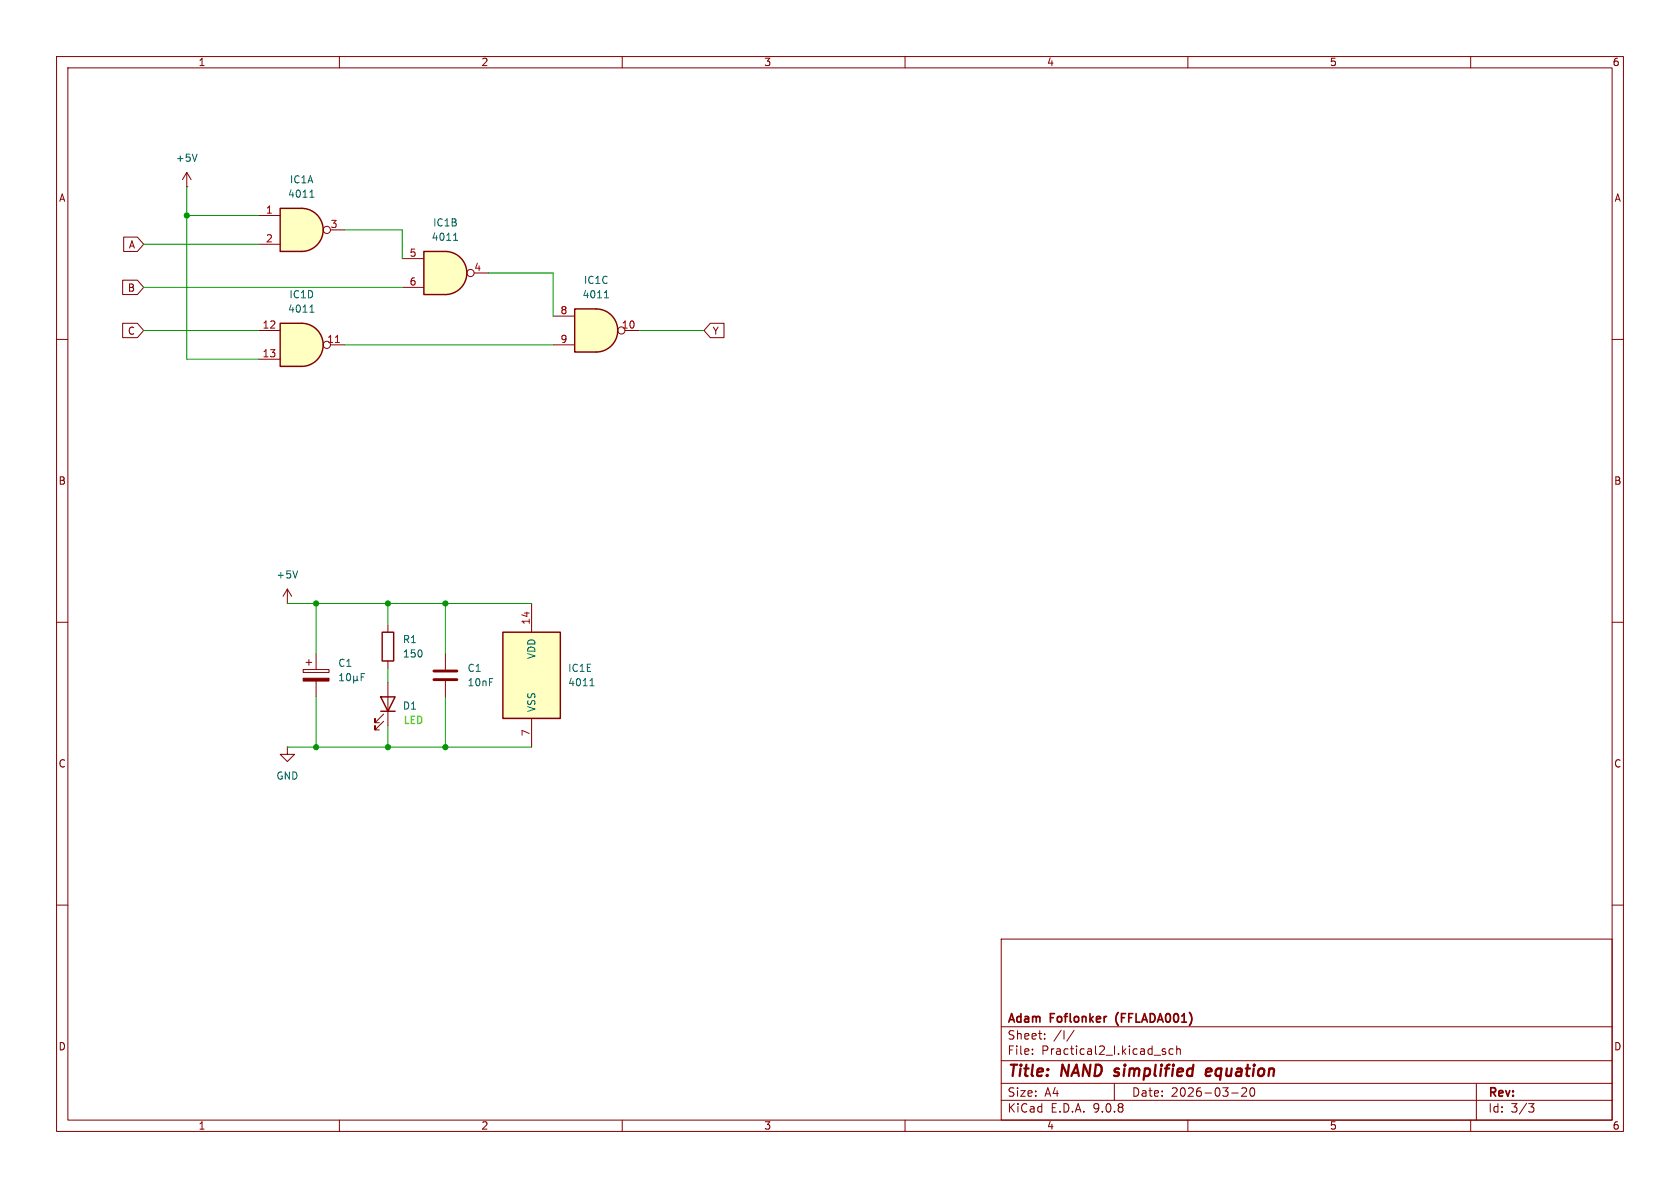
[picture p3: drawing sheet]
(kicad_sch
 (version 20250114)
 (generator "eeschema")
 (generator_version "9.0")
 (paper "A4")
 (title_block
  (title "NAND simplified equation")
  (date "2026-03-20")
  (company "Adam Foflonker (FFLADA001)"))
 (lib_symbols
  (symbol "4xxx:4011"
   (pin_names
    (offset 1.016)) (exclude_from_sim no) (in_bom yes) (on_board yes)
   (property "Reference" "U" (at 0 1.27 0) (effects (font (size 1.27 1.27))))
   (property "Value" "4011" (at 0 -1.27 0) (effects (font (size 1.27 1.27))))
   (property "Footprint" "" (at 0 0 0) (effects (font (size 1.27 1.27)) (hide yes)))
   (property "Datasheet" "http://www.intersil.com/content/dam/Intersil/documents/cd40/cd4011bms-12bms-23bms.pdf" (at 0 0 0) (effects (font (size 1.27 1.27)) (hide yes)))
   (property "Description" "Quad Nand 2 inputs" (at 0 0 0) (effects (font (size 1.27 1.27)) (hide yes)))
   (property "ki_locked" "" (at 0 0 0) (effects (font (size 1.27 1.27))))
   (symbol "4011_1_1"
    (arc (start 0 3.81) (mid 3.7934 0) (end 0 -3.81) (stroke (width 0.254) (type default)) (fill (type background)))
    (polyline (pts (xy 0 3.81) (xy -3.81 3.81) (xy -3.81 -3.81) (xy 0 -3.81)) (stroke (width 0.254) (type default)) (fill (type background)))
    (pin input line (at -7.62 2.54 0) (length 3.81) (name "~" (effects (font (size 1.27 1.27)))) (number "1" (effects (font (size 1.27 1.27)))))
    (pin input line (at -7.62 -2.54 0) (length 3.81) (name "~" (effects (font (size 1.27 1.27)))) (number "2" (effects (font (size 1.27 1.27)))))
    (pin output inverted (at 7.62 0 180) (length 3.81) (name "~" (effects (font (size 1.27 1.27)))) (number "3" (effects (font (size 1.27 1.27))))))
   (symbol "4011_1_2"
    (arc (start -3.81 3.81) (mid -2.589 0) (end -3.81 -3.81) (stroke (width 0.254) (type default)) (fill (type none)))
    (polyline (pts (xy -3.81 3.81) (xy -0.635 3.81)) (stroke (width 0.254) (type default)) (fill (type background)))
    (polyline (pts (xy -3.81 -3.81) (xy -0.635 -3.81)) (stroke (width 0.254) (type default)) (fill (type background)))
    (arc (start 3.81 0) (mid 2.1855 -2.584) (end -0.6096 -3.81) (stroke (width 0.254) (type default)) (fill (type background)))
    (arc (start -0.6096 3.81) (mid 2.1928 2.5924) (end 3.81 0) (stroke (width 0.254) (type default)) (fill (type background)))
    (polyline (pts (xy -0.635 3.81) (xy -3.81 3.81) (xy -3.81 3.81) (xy -3.556 3.4036) (xy -3.0226 2.2606) (xy -2.6924 1.0414) (xy -2.6162 -0.254) (xy -2.7686 -1.4986) (xy -3.175 -2.7178) (xy -3.81 -3.81) (xy -3.81 -3.81) (xy -0.635 -3.81)) (stroke (width -25.4) (type default)) (fill (type background)))
    (pin input inverted (at -7.62 2.54 0) (length 4.318) (name "~" (effects (font (size 1.27 1.27)))) (number "1" (effects (font (size 1.27 1.27)))))
    (pin input inverted (at -7.62 -2.54 0) (length 4.318) (name "~" (effects (font (size 1.27 1.27)))) (number "2" (effects (font (size 1.27 1.27)))))
    (pin output line (at 7.62 0 180) (length 3.81) (name "~" (effects (font (size 1.27 1.27)))) (number "3" (effects (font (size 1.27 1.27))))))
   (symbol "4011_2_1"
    (arc (start 0 3.81) (mid 3.7934 0) (end 0 -3.81) (stroke (width 0.254) (type default)) (fill (type background)))
    (polyline (pts (xy 0 3.81) (xy -3.81 3.81) (xy -3.81 -3.81) (xy 0 -3.81)) (stroke (width 0.254) (type default)) (fill (type background)))
    (pin input line (at -7.62 2.54 0) (length 3.81) (name "~" (effects (font (size 1.27 1.27)))) (number "5" (effects (font (size 1.27 1.27)))))
    (pin input line (at -7.62 -2.54 0) (length 3.81) (name "~" (effects (font (size 1.27 1.27)))) (number "6" (effects (font (size 1.27 1.27)))))
    (pin output inverted (at 7.62 0 180) (length 3.81) (name "~" (effects (font (size 1.27 1.27)))) (number "4" (effects (font (size 1.27 1.27))))))
   (symbol "4011_2_2"
    (arc (start -3.81 3.81) (mid -2.589 0) (end -3.81 -3.81) (stroke (width 0.254) (type default)) (fill (type none)))
    (polyline (pts (xy -3.81 3.81) (xy -0.635 3.81)) (stroke (width 0.254) (type default)) (fill (type background)))
    (polyline (pts (xy -3.81 -3.81) (xy -0.635 -3.81)) (stroke (width 0.254) (type default)) (fill (type background)))
    (arc (start 3.81 0) (mid 2.1855 -2.584) (end -0.6096 -3.81) (stroke (width 0.254) (type default)) (fill (type background)))
    (arc (start -0.6096 3.81) (mid 2.1928 2.5924) (end 3.81 0) (stroke (width 0.254) (type default)) (fill (type background)))
    (polyline (pts (xy -0.635 3.81) (xy -3.81 3.81) (xy -3.81 3.81) (xy -3.556 3.4036) (xy -3.0226 2.2606) (xy -2.6924 1.0414) (xy -2.6162 -0.254) (xy -2.7686 -1.4986) (xy -3.175 -2.7178) (xy -3.81 -3.81) (xy -3.81 -3.81) (xy -0.635 -3.81)) (stroke (width -25.4) (type default)) (fill (type background)))
    (pin input inverted (at -7.62 2.54 0) (length 4.318) (name "~" (effects (font (size 1.27 1.27)))) (number "5" (effects (font (size 1.27 1.27)))))
    (pin input inverted (at -7.62 -2.54 0) (length 4.318) (name "~" (effects (font (size 1.27 1.27)))) (number "6" (effects (font (size 1.27 1.27)))))
    (pin output line (at 7.62 0 180) (length 3.81) (name "~" (effects (font (size 1.27 1.27)))) (number "4" (effects (font (size 1.27 1.27))))))
   (symbol "4011_3_1"
    (arc (start 0 3.81) (mid 3.7934 0) (end 0 -3.81) (stroke (width 0.254) (type default)) (fill (type background)))
    (polyline (pts (xy 0 3.81) (xy -3.81 3.81) (xy -3.81 -3.81) (xy 0 -3.81)) (stroke (width 0.254) (type default)) (fill (type background)))
    (pin input line (at -7.62 2.54 0) (length 3.81) (name "~" (effects (font (size 1.27 1.27)))) (number "8" (effects (font (size 1.27 1.27)))))
    (pin input line (at -7.62 -2.54 0) (length 3.81) (name "~" (effects (font (size 1.27 1.27)))) (number "9" (effects (font (size 1.27 1.27)))))
    (pin output inverted (at 7.62 0 180) (length 3.81) (name "~" (effects (font (size 1.27 1.27)))) (number "10" (effects (font (size 1.27 1.27))))))
   (symbol "4011_3_2"
    (arc (start -3.81 3.81) (mid -2.589 0) (end -3.81 -3.81) (stroke (width 0.254) (type default)) (fill (type none)))
    (polyline (pts (xy -3.81 3.81) (xy -0.635 3.81)) (stroke (width 0.254) (type default)) (fill (type background)))
    (polyline (pts (xy -3.81 -3.81) (xy -0.635 -3.81)) (stroke (width 0.254) (type default)) (fill (type background)))
    (arc (start 3.81 0) (mid 2.1855 -2.584) (end -0.6096 -3.81) (stroke (width 0.254) (type default)) (fill (type background)))
    (arc (start -0.6096 3.81) (mid 2.1928 2.5924) (end 3.81 0) (stroke (width 0.254) (type default)) (fill (type background)))
    (polyline (pts (xy -0.635 3.81) (xy -3.81 3.81) (xy -3.81 3.81) (xy -3.556 3.4036) (xy -3.0226 2.2606) (xy -2.6924 1.0414) (xy -2.6162 -0.254) (xy -2.7686 -1.4986) (xy -3.175 -2.7178) (xy -3.81 -3.81) (xy -3.81 -3.81) (xy -0.635 -3.81)) (stroke (width -25.4) (type default)) (fill (type background)))
    (pin input inverted (at -7.62 2.54 0) (length 4.318) (name "~" (effects (font (size 1.27 1.27)))) (number "8" (effects (font (size 1.27 1.27)))))
    (pin input inverted (at -7.62 -2.54 0) (length 4.318) (name "~" (effects (font (size 1.27 1.27)))) (number "9" (effects (font (size 1.27 1.27)))))
    (pin output line (at 7.62 0 180) (length 3.81) (name "~" (effects (font (size 1.27 1.27)))) (number "10" (effects (font (size 1.27 1.27))))))
   (symbol "4011_4_1"
    (arc (start 0 3.81) (mid 3.7934 0) (end 0 -3.81) (stroke (width 0.254) (type default)) (fill (type background)))
    (polyline (pts (xy 0 3.81) (xy -3.81 3.81) (xy -3.81 -3.81) (xy 0 -3.81)) (stroke (width 0.254) (type default)) (fill (type background)))
    (pin input line (at -7.62 2.54 0) (length 3.81) (name "~" (effects (font (size 1.27 1.27)))) (number "12" (effects (font (size 1.27 1.27)))))
    (pin input line (at -7.62 -2.54 0) (length 3.81) (name "~" (effects (font (size 1.27 1.27)))) (number "13" (effects (font (size 1.27 1.27)))))
    (pin output inverted (at 7.62 0 180) (length 3.81) (name "~" (effects (font (size 1.27 1.27)))) (number "11" (effects (font (size 1.27 1.27))))))
   (symbol "4011_4_2"
    (arc (start -3.81 3.81) (mid -2.589 0) (end -3.81 -3.81) (stroke (width 0.254) (type default)) (fill (type none)))
    (polyline (pts (xy -3.81 3.81) (xy -0.635 3.81)) (stroke (width 0.254) (type default)) (fill (type background)))
    (polyline (pts (xy -3.81 -3.81) (xy -0.635 -3.81)) (stroke (width 0.254) (type default)) (fill (type background)))
    (arc (start 3.81 0) (mid 2.1855 -2.584) (end -0.6096 -3.81) (stroke (width 0.254) (type default)) (fill (type background)))
    (arc (start -0.6096 3.81) (mid 2.1928 2.5924) (end 3.81 0) (stroke (width 0.254) (type default)) (fill (type background)))
    (polyline (pts (xy -0.635 3.81) (xy -3.81 3.81) (xy -3.81 3.81) (xy -3.556 3.4036) (xy -3.0226 2.2606) (xy -2.6924 1.0414) (xy -2.6162 -0.254) (xy -2.7686 -1.4986) (xy -3.175 -2.7178) (xy -3.81 -3.81) (xy -3.81 -3.81) (xy -0.635 -3.81)) (stroke (width -25.4) (type default)) (fill (type background)))
    (pin input inverted (at -7.62 2.54 0) (length 4.318) (name "~" (effects (font (size 1.27 1.27)))) (number "12" (effects (font (size 1.27 1.27)))))
    (pin input inverted (at -7.62 -2.54 0) (length 4.318) (name "~" (effects (font (size 1.27 1.27)))) (number "13" (effects (font (size 1.27 1.27)))))
    (pin output line (at 7.62 0 180) (length 3.81) (name "~" (effects (font (size 1.27 1.27)))) (number "11" (effects (font (size 1.27 1.27))))))
   (symbol "4011_5_0"
    (pin power_in line (at 0 12.7 270) (length 5.08) (name "VDD" (effects (font (size 1.27 1.27)))) (number "14" (effects (font (size 1.27 1.27)))))
    (pin power_in line (at 0 -12.7 90) (length 5.08) (name "VSS" (effects (font (size 1.27 1.27)))) (number "7" (effects (font (size 1.27 1.27))))))
   (symbol "4011_5_1"
    (rectangle (start -5.08 7.62) (end 5.08 -7.62) (stroke (width 0.254) (type default)) (fill (type background))))
   (embedded_fonts no))
  (symbol "Device:C"
   (pin_numbers (hide yes))
   (pin_names
    (offset 0.254)) (exclude_from_sim no) (in_bom yes) (on_board yes)
   (property "Reference" "C" (at 0.635 2.54 0) (effects (font (size 1.27 1.27)) (justify left)))
   (property "Value" "C" (at 0.635 -2.54 0) (effects (font (size 1.27 1.27)) (justify left)))
   (property "Footprint" "" (at 0.9652 -3.81 0) (effects (font (size 1.27 1.27)) (hide yes)))
   (property "Datasheet" "~" (at 0 0 0) (effects (font (size 1.27 1.27)) (hide yes)))
   (property "Description" "Unpolarized capacitor" (at 0 0 0) (effects (font (size 1.27 1.27)) (hide yes)))
   (symbol "C_0_1"
    (polyline (pts (xy -2.032 0.762) (xy 2.032 0.762)) (stroke (width 0.508) (type default)) (fill (type none)))
    (polyline (pts (xy -2.032 -0.762) (xy 2.032 -0.762)) (stroke (width 0.508) (type default)) (fill (type none))))
   (symbol "C_1_1"
    (pin passive line (at 0 3.81 270) (length 2.794) (name "~" (effects (font (size 1.27 1.27)))) (number "1" (effects (font (size 1.27 1.27)))))
    (pin passive line (at 0 -3.81 90) (length 2.794) (name "~" (effects (font (size 1.27 1.27)))) (number "2" (effects (font (size 1.27 1.27))))))
   (embedded_fonts no))
  (symbol "Device:C_Polarized"
   (pin_numbers (hide yes))
   (pin_names
    (offset 0.254)) (exclude_from_sim no) (in_bom yes) (on_board yes)
   (property "Reference" "C" (at 0.635 2.54 0) (effects (font (size 1.27 1.27)) (justify left)))
   (property "Value" "C_Polarized" (at 0.635 -2.54 0) (effects (font (size 1.27 1.27)) (justify left)))
   (property "Footprint" "" (at 0.9652 -3.81 0) (effects (font (size 1.27 1.27)) (hide yes)))
   (property "Datasheet" "~" (at 0 0 0) (effects (font (size 1.27 1.27)) (hide yes)))
   (property "Description" "Polarized capacitor" (at 0 0 0) (effects (font (size 1.27 1.27)) (hide yes)))
   (symbol "C_Polarized_0_1"
    (rectangle (start -2.286 0.508) (end 2.286 1.016) (stroke (width 0) (type default)) (fill (type none)))
    (polyline (pts (xy -1.778 2.286) (xy -0.762 2.286)) (stroke (width 0) (type default)) (fill (type none)))
    (polyline (pts (xy -1.27 2.794) (xy -1.27 1.778)) (stroke (width 0) (type default)) (fill (type none)))
    (rectangle (start 2.286 -0.508) (end -2.286 -1.016) (stroke (width 0) (type default)) (fill (type outline))))
   (symbol "C_Polarized_1_1"
    (pin passive line (at 0 3.81 270) (length 2.794) (name "~" (effects (font (size 1.27 1.27)))) (number "1" (effects (font (size 1.27 1.27)))))
    (pin passive line (at 0 -3.81 90) (length 2.794) (name "~" (effects (font (size 1.27 1.27)))) (number "2" (effects (font (size 1.27 1.27))))))
   (embedded_fonts no))
  (symbol "Device:LED"
   (pin_numbers (hide yes))
   (pin_names
    (offset 1.016) (hide yes)) (exclude_from_sim no) (in_bom yes) (on_board yes)
   (property "Reference" "D" (at 0 2.54 0) (effects (font (size 1.27 1.27))))
   (property "Value" "LED" (at 0 -2.54 0) (effects (font (size 1.27 1.27))))
   (property "Footprint" "" (at 0 0 0) (effects (font (size 1.27 1.27)) (hide yes)))
   (property "Datasheet" "~" (at 0 0 0) (effects (font (size 1.27 1.27)) (hide yes)))
   (property "Description" "Light emitting diode" (at 0 0 0) (effects (font (size 1.27 1.27)) (hide yes)))
   (property "Sim.Pins" "1=K 2=A" (at 0 0 0) (effects (font (size 1.27 1.27)) (hide yes)))
   (symbol "LED_0_1"
    (polyline (pts (xy -3.048 -0.762) (xy -4.572 -2.286) (xy -3.81 -2.286) (xy -4.572 -2.286) (xy -4.572 -1.524)) (stroke (width 0) (type default)) (fill (type none)))
    (polyline (pts (xy -1.778 -0.762) (xy -3.302 -2.286) (xy -2.54 -2.286) (xy -3.302 -2.286) (xy -3.302 -1.524)) (stroke (width 0) (type default)) (fill (type none)))
    (polyline (pts (xy -1.27 0) (xy 1.27 0)) (stroke (width 0) (type default)) (fill (type none)))
    (polyline (pts (xy -1.27 -1.27) (xy -1.27 1.27)) (stroke (width 0.254) (type default)) (fill (type none)))
    (polyline (pts (xy 1.27 -1.27) (xy 1.27 1.27) (xy -1.27 0) (xy 1.27 -1.27)) (stroke (width 0.254) (type default)) (fill (type none))))
   (symbol "LED_1_1"
    (pin passive line (at -3.81 0 0) (length 2.54) (name "K" (effects (font (size 1.27 1.27)))) (number "1" (effects (font (size 1.27 1.27)))))
    (pin passive line (at 3.81 0 180) (length 2.54) (name "A" (effects (font (size 1.27 1.27)))) (number "2" (effects (font (size 1.27 1.27))))))
   (embedded_fonts no))
  (symbol "Device:R"
   (pin_numbers (hide yes))
   (pin_names
    (offset 0)) (exclude_from_sim no) (in_bom yes) (on_board yes)
   (property "Reference" "R" (at 2.032 0 90) (effects (font (size 1.27 1.27))))
   (property "Value" "R" (at 0 0 90) (effects (font (size 1.27 1.27))))
   (property "Footprint" "" (at -1.778 0 90) (effects (font (size 1.27 1.27)) (hide yes)))
   (property "Datasheet" "~" (at 0 0 0) (effects (font (size 1.27 1.27)) (hide yes)))
   (property "Description" "Resistor" (at 0 0 0) (effects (font (size 1.27 1.27)) (hide yes)))
   (symbol "R_0_1"
    (rectangle (start -1.016 -2.54) (end 1.016 2.54) (stroke (width 0.254) (type default)) (fill (type none))))
   (symbol "R_1_1"
    (pin passive line (at 0 3.81 270) (length 1.27) (name "~" (effects (font (size 1.27 1.27)))) (number "1" (effects (font (size 1.27 1.27)))))
    (pin passive line (at 0 -3.81 90) (length 1.27) (name "~" (effects (font (size 1.27 1.27)))) (number "2" (effects (font (size 1.27 1.27))))))
   (embedded_fonts no))
  (symbol "power:+VSW"
   (power)
   (pin_numbers (hide yes))
   (pin_names
    (offset 0) (hide yes)) (exclude_from_sim no) (in_bom yes) (on_board yes)
   (property "Reference" "#PWR" (at 0 -3.81 0) (effects (font (size 1.27 1.27)) (hide yes)))
   (property "Value" "+VSW" (at 0 3.556 0) (effects (font (size 1.27 1.27))))
   (property "Footprint" "" (at 0 0 0) (effects (font (size 1.27 1.27)) (hide yes)))
   (property "Datasheet" "" (at 0 0 0) (effects (font (size 1.27 1.27)) (hide yes)))
   (property "Description" "Power symbol creates a global label with name \"+VSW\"" (at 0 0 0) (effects (font (size 1.27 1.27)) (hide yes)))
   (symbol "+VSW_0_1"
    (polyline (pts (xy -0.762 1.27) (xy 0 2.54)) (stroke (width 0) (type default)) (fill (type none)))
    (polyline (pts (xy 0 2.54) (xy 0.762 1.27)) (stroke (width 0) (type default)) (fill (type none)))
    (polyline (pts (xy 0 0) (xy 0 2.54)) (stroke (width 0) (type default)) (fill (type none))))
   (symbol "+VSW_1_1"
    (pin power_in line (at 0 0 90) (length 0) (name "~" (effects (font (size 1.27 1.27)))) (number "1" (effects (font (size 1.27 1.27))))))
   (embedded_fonts no))
  (symbol "power:GND"
   (power)
   (pin_numbers (hide yes))
   (pin_names
    (offset 0) (hide yes)) (exclude_from_sim no) (in_bom yes) (on_board yes)
   (property "Reference" "#PWR" (at 0 -6.35 0) (effects (font (size 1.27 1.27)) (hide yes)))
   (property "Value" "GND" (at 0 -3.81 0) (effects (font (size 1.27 1.27))))
   (property "Footprint" "" (at 0 0 0) (effects (font (size 1.27 1.27)) (hide yes)))
   (property "Datasheet" "" (at 0 0 0) (effects (font (size 1.27 1.27)) (hide yes)))
   (property "Description" "Power symbol creates a global label with name \"GND\" , ground" (at 0 0 0) (effects (font (size 1.27 1.27)) (hide yes)))
   (symbol "GND_0_1"
    (polyline (pts (xy 0 0) (xy 0 -1.27) (xy 1.27 -1.27) (xy 0 -2.54) (xy -1.27 -1.27) (xy 0 -1.27)) (stroke (width 0) (type default)) (fill (type none))))
   (symbol "GND_1_1"
    (pin power_in line (at 0 0 270) (length 0) (name "~" (effects (font (size 1.27 1.27)))) (number "1" (effects (font (size 1.27 1.27))))))
   (embedded_fonts no)))
 (junction
  (at 33.02 38.1)
  (diameter 0)
  (color 0 0 0 0))
 (junction
  (at 68.58 106.68)
  (diameter 0)
  (color 0 0 0 0))
 (junction
  (at 78.74 132.08)
  (diameter 0)
  (color 0 0 0 0))
 (junction
  (at 55.88 132.08)
  (diameter 0)
  (color 0 0 0 0))
 (junction
  (at 78.74 106.68)
  (diameter 0)
  (color 0 0 0 0))
 (junction
  (at 55.88 106.68)
  (diameter 0)
  (color 0 0 0 0))
 (junction
  (at 68.58 132.08)
  (diameter 0)
  (color 0 0 0 0))
 (wire
  (pts (xy 33.02 38.1) (xy 45.72 38.1))
  (stroke (width 0) (type default)))
 (wire
  (pts (xy 86.36 48.26) (xy 97.79 48.26))
  (stroke (width 0) (type default)))
 (wire
  (pts (xy 68.58 106.68) (xy 68.58 110.49))
  (stroke (width 0) (type default)))
 (wire
  (pts (xy 60.96 40.64) (xy 71.12 40.64))
  (stroke (width 0) (type default)))
 (wire
  (pts (xy 68.58 118.11) (xy 68.58 120.65))
  (stroke (width 0) (type default)))
 (wire
  (pts (xy 25.4 43.18) (xy 45.72 43.18))
  (stroke (width 0) (type default)))
 (wire
  (pts (xy 71.12 40.64) (xy 71.12 45.72))
  (stroke (width 0) (type default)))
 (wire
  (pts (xy 97.79 48.26) (xy 97.79 55.88))
  (stroke (width 0) (type default)))
 (wire
  (pts (xy 50.8 106.68) (xy 55.88 106.68))
  (stroke (width 0) (type default)))
 (wire
  (pts (xy 60.96 60.96) (xy 97.79 60.96))
  (stroke (width 0) (type default)))
 (wire
  (pts (xy 113.03 58.42) (xy 124.46 58.42))
  (stroke (width 0) (type default)))
 (wire
  (pts (xy 78.74 106.68) (xy 93.98 106.68))
  (stroke (width 0) (type default)))
 (wire
  (pts (xy 45.72 63.5) (xy 33.02 63.5))
  (stroke (width 0) (type default)))
 (wire
  (pts (xy 68.58 106.68) (xy 78.74 106.68))
  (stroke (width 0) (type default)))
 (wire
  (pts (xy 55.88 106.68) (xy 55.88 115.57))
  (stroke (width 0) (type default)))
 (wire
  (pts (xy 55.88 106.68) (xy 68.58 106.68))
  (stroke (width 0) (type default)))
 (wire
  (pts (xy 68.58 128.27) (xy 68.58 132.08))
  (stroke (width 0) (type default)))
 (wire
  (pts (xy 50.8 132.08) (xy 55.88 132.08))
  (stroke (width 0) (type default)))
 (wire
  (pts (xy 78.74 132.08) (xy 93.98 132.08))
  (stroke (width 0) (type default)))
 (wire
  (pts (xy 68.58 132.08) (xy 78.74 132.08))
  (stroke (width 0) (type default)))
 (wire
  (pts (xy 25.4 58.42) (xy 45.72 58.42))
  (stroke (width 0) (type default)))
 (wire
  (pts (xy 33.02 63.5) (xy 33.02 38.1))
  (stroke (width 0) (type default)))
 (wire
  (pts (xy 33.02 33.02) (xy 33.02 38.1))
  (stroke (width 0) (type default)))
 (wire
  (pts (xy 25.4 50.8) (xy 71.12 50.8))
  (stroke (width 0) (type default)))
 (wire
  (pts (xy 78.74 106.68) (xy 78.74 115.57))
  (stroke (width 0) (type default)))
 (wire
  (pts (xy 78.74 123.19) (xy 78.74 132.08))
  (stroke (width 0) (type default)))
 (wire
  (pts (xy 55.88 132.08) (xy 68.58 132.08))
  (stroke (width 0) (type default)))
 (wire
  (pts (xy 55.88 123.19) (xy 55.88 132.08))
  (stroke (width 0) (type default)))
 (global_label "B"
  (shape input)
  (at 25.4 50.8 180)
  (fields_autoplaced yes)
  (effects (font (size 1.27 1.27)) (justify right))
  (property "Intersheetrefs" "${INTERSHEET_REFS}" (at 21.1448 50.8 0) (effects (font (size 1.27 1.27)) (justify right) (hide yes))))
 (global_label "C"
  (shape input)
  (at 25.4 58.42 180)
  (fields_autoplaced yes)
  (effects (font (size 1.27 1.27)) (justify right))
  (property "Intersheetrefs" "${INTERSHEET_REFS}" (at 21.1448 58.42 0) (effects (font (size 1.27 1.27)) (justify right) (hide yes))))
 (global_label "Y"
  (shape input)
  (at 124.46 58.42 0)
  (fields_autoplaced yes)
  (effects (font (size 1.27 1.27)) (justify left))
  (property "Intersheetrefs" "${INTERSHEET_REFS}" (at 128.5338 58.42 0) (effects (font (size 1.27 1.27)) (justify left) (hide yes))))
 (global_label "A"
  (shape input)
  (at 25.4 43.18 180)
  (fields_autoplaced yes)
  (effects (font (size 1.27 1.27)) (justify right))
  (property "Intersheetrefs" "${INTERSHEET_REFS}" (at 21.3262 43.18 0) (effects (font (size 1.27 1.27)) (justify right) (hide yes))))
 (symbol
  (lib_id "Device:R")
  (at 68.58 114.3 0)
  (unit 1)
  (exclude_from_sim no)
  (in_bom yes)
  (on_board yes)
  (dnp no)
  (fields_autoplaced yes)
  (property "Reference" "R1" (at 71.12 113.0299 0) (effects (font (size 1.27 1.27)) (justify left)))
  (property "Value" "150" (at 71.12 115.5699 0) (effects (font (size 1.27 1.27)) (justify left)))
  (property "Footprint" "" (at 66.802 114.3 90) (effects (font (size 1.27 1.27)) (hide yes)))
  (property "Datasheet" "~" (at 68.58 114.3 0) (effects (font (size 1.27 1.27)) (hide yes)))
  (property "Description" "Resistor" (at 68.58 114.3 0) (effects (font (size 1.27 1.27)) (hide yes)))
  (pin "2")
  (pin "1"))
 (symbol
  (lib_id "power:+VSW")
  (at 33.02 33.02 0)
  (unit 1)
  (exclude_from_sim no)
  (in_bom yes)
  (on_board yes)
  (dnp no)
  (property "Reference" "#PWR035" (at 33.02 36.83 0) (effects (font (size 1.27 1.27)) (hide yes)))
  (property "Value" "+5V" (at 33.02 27.94 0) (effects (font (size 1.27 1.27))))
  (property "Footprint" "" (at 33.02 33.02 0) (effects (font (size 1.27 1.27)) (hide yes)))
  (property "Datasheet" "" (at 33.02 33.02 0) (effects (font (size 1.27 1.27)) (hide yes)))
  (property "Description" "Power symbol creates a global label with name \"+VSW\"" (at 33.02 33.02 0) (effects (font (size 1.27 1.27)) (hide yes)))
  (pin "1"))
 (symbol
  (lib_id "4xxx:4011")
  (at 78.74 48.26 0)
  (unit 2)
  (exclude_from_sim no)
  (in_bom yes)
  (on_board yes)
  (dnp no)
  (fields_autoplaced yes)
  (property "Reference" "IC1" (at 78.7317 39.37 0) (effects (font (size 1.27 1.27))))
  (property "Value" "4011" (at 78.7317 41.91 0) (effects (font (size 1.27 1.27))))
  (property "Footprint" "" (at 78.74 48.26 0) (effects (font (size 1.27 1.27)) (hide yes)))
  (property "Datasheet" "http://www.intersil.com/content/dam/Intersil/documents/cd40/cd4011bms-12bms-23bms.pdf" (at 78.74 48.26 0) (effects (font (size 1.27 1.27)) (hide yes)))
  (property "Description" "Quad Nand 2 inputs" (at 78.74 48.26 0) (effects (font (size 1.27 1.27)) (hide yes)))
  (pin "14")
  (pin "7")
  (pin "9")
  (pin "10")
  (pin "13")
  (pin "2")
  (pin "4")
  (pin "8")
  (pin "1")
  (pin "3")
  (pin "5")
  (pin "6")
  (pin "12")
  (pin "11"))
 (symbol
  (lib_id "4xxx:4011")
  (at 53.34 40.64 0)
  (unit 1)
  (exclude_from_sim no)
  (in_bom yes)
  (on_board yes)
  (dnp no)
  (fields_autoplaced yes)
  (property "Reference" "IC1" (at 53.3317 31.75 0) (effects (font (size 1.27 1.27))))
  (property "Value" "4011" (at 53.3317 34.29 0) (effects (font (size 1.27 1.27))))
  (property "Footprint" "" (at 53.34 40.64 0) (effects (font (size 1.27 1.27)) (hide yes)))
  (property "Datasheet" "http://www.intersil.com/content/dam/Intersil/documents/cd40/cd4011bms-12bms-23bms.pdf" (at 53.34 40.64 0) (effects (font (size 1.27 1.27)) (hide yes)))
  (property "Description" "Quad Nand 2 inputs" (at 53.34 40.64 0) (effects (font (size 1.27 1.27)) (hide yes)))
  (pin "14")
  (pin "7")
  (pin "9")
  (pin "10")
  (pin "13")
  (pin "2")
  (pin "4")
  (pin "8")
  (pin "1")
  (pin "3")
  (pin "5")
  (pin "6")
  (pin "12")
  (pin "11"))
 (symbol
  (lib_id "Device:C_Polarized")
  (at 55.88 119.38 0)
  (unit 1)
  (exclude_from_sim no)
  (in_bom yes)
  (on_board yes)
  (dnp no)
  (fields_autoplaced yes)
  (property "Reference" "C1" (at 59.69 117.2209 0) (effects (font (size 1.27 1.27)) (justify left)))
  (property "Value" "10µF" (at 59.69 119.7609 0) (effects (font (size 1.27 1.27)) (justify left)))
  (property "Footprint" "" (at 56.8452 123.19 0) (effects (font (size 1.27 1.27)) (hide yes)))
  (property "Datasheet" "~" (at 55.88 119.38 0) (effects (font (size 1.27 1.27)) (hide yes)))
  (property "Description" "Polarized capacitor" (at 55.88 119.38 0) (effects (font (size 1.27 1.27)) (hide yes)))
  (pin "1")
  (pin "2"))
 (symbol
  (lib_id "power:+VSW")
  (at 50.8 106.68 0)
  (unit 1)
  (exclude_from_sim no)
  (in_bom yes)
  (on_board yes)
  (dnp no)
  (property "Reference" "#PWR022" (at 50.8 110.49 0) (effects (font (size 1.27 1.27)) (hide yes)))
  (property "Value" "+5V" (at 50.8 101.6 0) (effects (font (size 1.27 1.27))))
  (property "Footprint" "" (at 50.8 106.68 0) (effects (font (size 1.27 1.27)) (hide yes)))
  (property "Datasheet" "" (at 50.8 106.68 0) (effects (font (size 1.27 1.27)) (hide yes)))
  (property "Description" "Power symbol creates a global label with name \"+VSW\"" (at 50.8 106.68 0) (effects (font (size 1.27 1.27)) (hide yes)))
  (pin "1"))
 (symbol
  (lib_id "Device:LED")
  (at 68.58 124.46 270)
  (mirror x)
  (unit 1)
  (exclude_from_sim no)
  (in_bom yes)
  (on_board yes)
  (dnp no)
  (fields_autoplaced yes)
  (property "Reference" "D1" (at 71.12 124.7774 90) (effects (font (size 1.27 1.27)) (justify left)))
  (property "Value" "LED" (at 71.12 127.3175 90) (effects (font (size 1.27 1.27) (thickness 0.254)
    (bold yes) (color 116 255 0 1)) (justify left)))
  (property "Footprint" "" (at 68.58 124.46 0) (effects (font (size 1.27 1.27)) (hide yes)))
  (property "Datasheet" "~" (at 68.58 124.46 0) (effects (font (size 1.27 1.27)) (hide yes)))
  (property "Description" "Light emitting diode" (at 68.58 124.46 0) (effects (font (size 1.27 1.27)) (hide yes)))
  (property "Sim.Pins" "1=K 2=A" (at 68.58 124.46 0) (effects (font (size 1.27 1.27)) (hide yes)))
  (pin "1")
  (pin "2"))
 (symbol
  (lib_id "4xxx:4011")
  (at 53.34 60.96 0)
  (unit 4)
  (exclude_from_sim no)
  (in_bom yes)
  (on_board yes)
  (dnp no)
  (fields_autoplaced yes)
  (property "Reference" "IC1" (at 53.3317 52.07 0) (effects (font (size 1.27 1.27))))
  (property "Value" "4011" (at 53.3317 54.61 0) (effects (font (size 1.27 1.27))))
  (property "Footprint" "" (at 53.34 60.96 0) (effects (font (size 1.27 1.27)) (hide yes)))
  (property "Datasheet" "http://www.intersil.com/content/dam/Intersil/documents/cd40/cd4011bms-12bms-23bms.pdf" (at 53.34 60.96 0) (effects (font (size 1.27 1.27)) (hide yes)))
  (property "Description" "Quad Nand 2 inputs" (at 53.34 60.96 0) (effects (font (size 1.27 1.27)) (hide yes)))
  (pin "14")
  (pin "7")
  (pin "9")
  (pin "10")
  (pin "13")
  (pin "2")
  (pin "4")
  (pin "8")
  (pin "1")
  (pin "3")
  (pin "5")
  (pin "6")
  (pin "12")
  (pin "11"))
 (symbol
  (lib_id "4xxx:4011")
  (at 105.41 58.42 0)
  (unit 3)
  (exclude_from_sim no)
  (in_bom yes)
  (on_board yes)
  (dnp no)
  (fields_autoplaced yes)
  (property "Reference" "IC1" (at 105.4017 49.53 0) (effects (font (size 1.27 1.27))))
  (property "Value" "4011" (at 105.4017 52.07 0) (effects (font (size 1.27 1.27))))
  (property "Footprint" "" (at 105.41 58.42 0) (effects (font (size 1.27 1.27)) (hide yes)))
  (property "Datasheet" "http://www.intersil.com/content/dam/Intersil/documents/cd40/cd4011bms-12bms-23bms.pdf" (at 105.41 58.42 0) (effects (font (size 1.27 1.27)) (hide yes)))
  (property "Description" "Quad Nand 2 inputs" (at 105.41 58.42 0) (effects (font (size 1.27 1.27)) (hide yes)))
  (pin "14")
  (pin "7")
  (pin "9")
  (pin "10")
  (pin "13")
  (pin "2")
  (pin "4")
  (pin "8")
  (pin "1")
  (pin "3")
  (pin "5")
  (pin "6")
  (pin "12")
  (pin "11"))
 (symbol
  (lib_id "Device:C")
  (at 78.74 119.38 0)
  (unit 1)
  (exclude_from_sim no)
  (in_bom yes)
  (on_board yes)
  (dnp no)
  (fields_autoplaced yes)
  (property "Reference" "C1" (at 82.55 118.1099 0) (effects (font (size 1.27 1.27)) (justify left)))
  (property "Value" "10nF" (at 82.55 120.6499 0) (effects (font (size 1.27 1.27)) (justify left)))
  (property "Footprint" "" (at 79.7052 123.19 0) (effects (font (size 1.27 1.27)) (hide yes)))
  (property "Datasheet" "~" (at 78.74 119.38 0) (effects (font (size 1.27 1.27)) (hide yes)))
  (property "Description" "Unpolarized capacitor" (at 78.74 119.38 0) (effects (font (size 1.27 1.27)) (hide yes)))
  (pin "2")
  (pin "1"))
 (symbol
  (lib_id "power:GND")
  (at 50.8 132.08 0)
  (unit 1)
  (exclude_from_sim no)
  (in_bom yes)
  (on_board yes)
  (dnp no)
  (fields_autoplaced yes)
  (property "Reference" "#PWR023" (at 50.8 138.43 0) (effects (font (size 1.27 1.27)) (hide yes)))
  (property "Value" "GND" (at 50.8 137.16 0) (effects (font (size 1.27 1.27))))
  (property "Footprint" "" (at 50.8 132.08 0) (effects (font (size 1.27 1.27)) (hide yes)))
  (property "Datasheet" "" (at 50.8 132.08 0) (effects (font (size 1.27 1.27)) (hide yes)))
  (property "Description" "Power symbol creates a global label with name \"GND\" , ground" (at 50.8 132.08 0) (effects (font (size 1.27 1.27)) (hide yes)))
  (pin "1"))
 (symbol
  (lib_id "4xxx:4011")
  (at 93.98 119.38 0)
  (unit 5)
  (exclude_from_sim no)
  (in_bom yes)
  (on_board yes)
  (dnp no)
  (fields_autoplaced yes)
  (property "Reference" "IC1" (at 100.33 118.1099 0) (effects (font (size 1.27 1.27)) (justify left)))
  (property "Value" "4011" (at 100.33 120.6499 0) (effects (font (size 1.27 1.27)) (justify left)))
  (property "Footprint" "" (at 93.98 119.38 0) (effects (font (size 1.27 1.27)) (hide yes)))
  (property "Datasheet" "http://www.intersil.com/content/dam/Intersil/documents/cd40/cd4011bms-12bms-23bms.pdf" (at 93.98 119.38 0) (effects (font (size 1.27 1.27)) (hide yes)))
  (property "Description" "Quad Nand 2 inputs" (at 93.98 119.38 0) (effects (font (size 1.27 1.27)) (hide yes)))
  (pin "14")
  (pin "7")
  (pin "9")
  (pin "10")
  (pin "13")
  (pin "2")
  (pin "4")
  (pin "8")
  (pin "1")
  (pin "3")
  (pin "5")
  (pin "6")
  (pin "12")
  (pin "11")))
